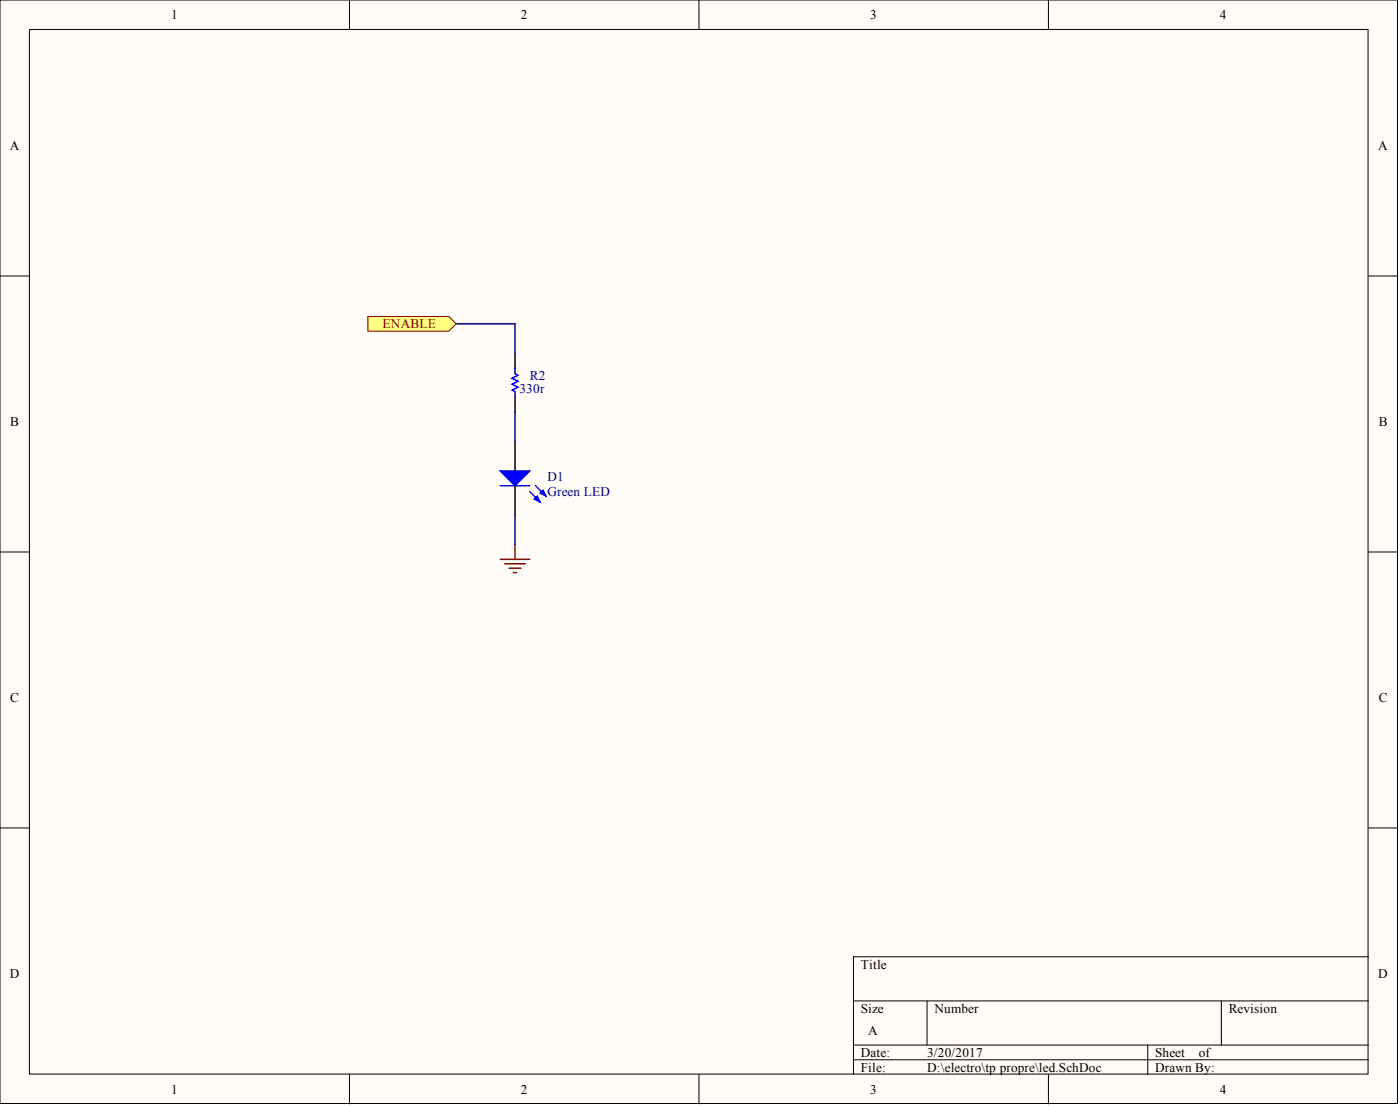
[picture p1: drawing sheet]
<svg xmlns="http://www.w3.org/2000/svg" width="241mm" height="190mm" viewBox="0 0 241 190" stroke-linecap="round" stroke-linejoin="round" font-family="sans-serif">
<g fill="#fffcf8" stroke="#000" stroke-width=".17">
<path d="M0 0h240.9v190.1h-240.9z"/>
<path d="M5.1 5.1h230.7v179.9h-230.7z"/>
</g>
<g fill="none" stroke="#000" stroke-width=".17">
<path d="M60.2 0v5.1M120.5 0v5.1M180.7 0v5.1M0 47.5h5.1M235.9 47.5h5M0 95.1h5.1M235.9 95.1h5M0 142.6h5.1M235.9 142.6h5M147.1 172.4h88.8M159.8 172.4v7.6M210.5 172.4v7.6"/>
<path d="M235.9 164.8h-88.8v20.3M60.2 185.1v5M120.5 185.1v5M147.1 180h88.8M147.1 182.5h88.8M180.7 185.1v5M197.8 180v5.1"/>
</g>
<path d="M63.4 54.5h14l1.2 1.3-1.2 1.2h-14z" fill-rule="evenodd" fill="#ffff80" stroke="#800000" stroke-width=".17"/>
<path d="M88.8 60.9v2.5M88.8 68.5v2.5M88.8 76.1v5M88.8 83.7v5" fill="none" stroke="#000" stroke-width=".25"/>
<path d="M88.8 63.4v1l.5 .3-1 .5 1 .5-1 .5 1 .5-1 .5 .5 .2v1.1M86.2 83.7h5.1M91.3 84.7l1.8 1.8M92.3 83.7l1.8 1.7" fill="none" stroke="#00f" stroke-width=".25"/>
<g fill="#00f" stroke="#00f" stroke-width=".25">
<path d="M86.2 81.1h5.1l-2.5 2.6z"/>
<path d="M92.1 85.9l.5-.5 .5 1.1z"/>
<path d="M93.1 84.9l.5-.5 .5 1z"/>
</g>
<path d="M86.2 96.3h5.1M87 97.1h3.5M87.8 97.9h2M88.5 98.6h.5M88.8 93.8v2.5" fill="none" stroke="#800000" stroke-width=".25"/>
<path d="M78.6 55.8h10.2v5.1M88.8 71v5.1M88.8 88.7v5.1" fill="none" stroke="#000080" stroke-width=".25"/>
<g font-size="2.3">
<text x="29.5" y="3.3">1</text>
<text x="89.8" y="3.3">2</text>
<text x="150" y="3.3">3</text>
<text x="210.3" y="3.3">4</text>
<text x="1.7" y="25.8">A</text>
<text x="237.6" y="25.8">A</text>
<text x="1.8" y="73.4">B</text>
<text x="237.6" y="73.4">B</text>
<text x="1.8" y="120.9">C</text>
<text x="237.6" y="120.9">C</text>
<text x="148.4" y="166.8">Title</text>
<text x="1.7" y="168.4">D</text>
<text x="237.6" y="168.4">D</text>
<text x="148.4" y="174.4">Size</text>
<text x="149.6" y="178.2">A</text>
<text x="161.1" y="174.4">Number</text>
<text x="211.8" y="174.4">Revision</text>
<text x="148.4" y="182">Date:</text>
<text x="148.4" y="184.6">File:</text>
<text x="159.8" y="182">3/20/2017</text>
<text x="159.8" y="184.6">D:\electro\tp propre\led.SchDoc</text>
<text x="199.1" y="182">Sheet</text>
<text x="199.1" y="184.6">Drawn By:</text>
<text x="206.6" y="182">of</text>
<text x="29.5" y="188.4">1</text>
<text x="89.8" y="188.4">2</text>
<text x="150" y="188.4">3</text>
<text x="210.3" y="188.4">4</text>
</g>
<text font-size="2.3" fill="#800000" x="65.9" y="56.5">ENABLE</text>
<g font-size="2.3" fill="#000080">
<text x="91.3" y="65.4">R2</text>
<text x="89.5" y="67.7">330r</text>
<text x="94.3" y="82.9">D1</text>
<text x="94.3" y="85.4">Green LED</text>
</g>
</svg>
